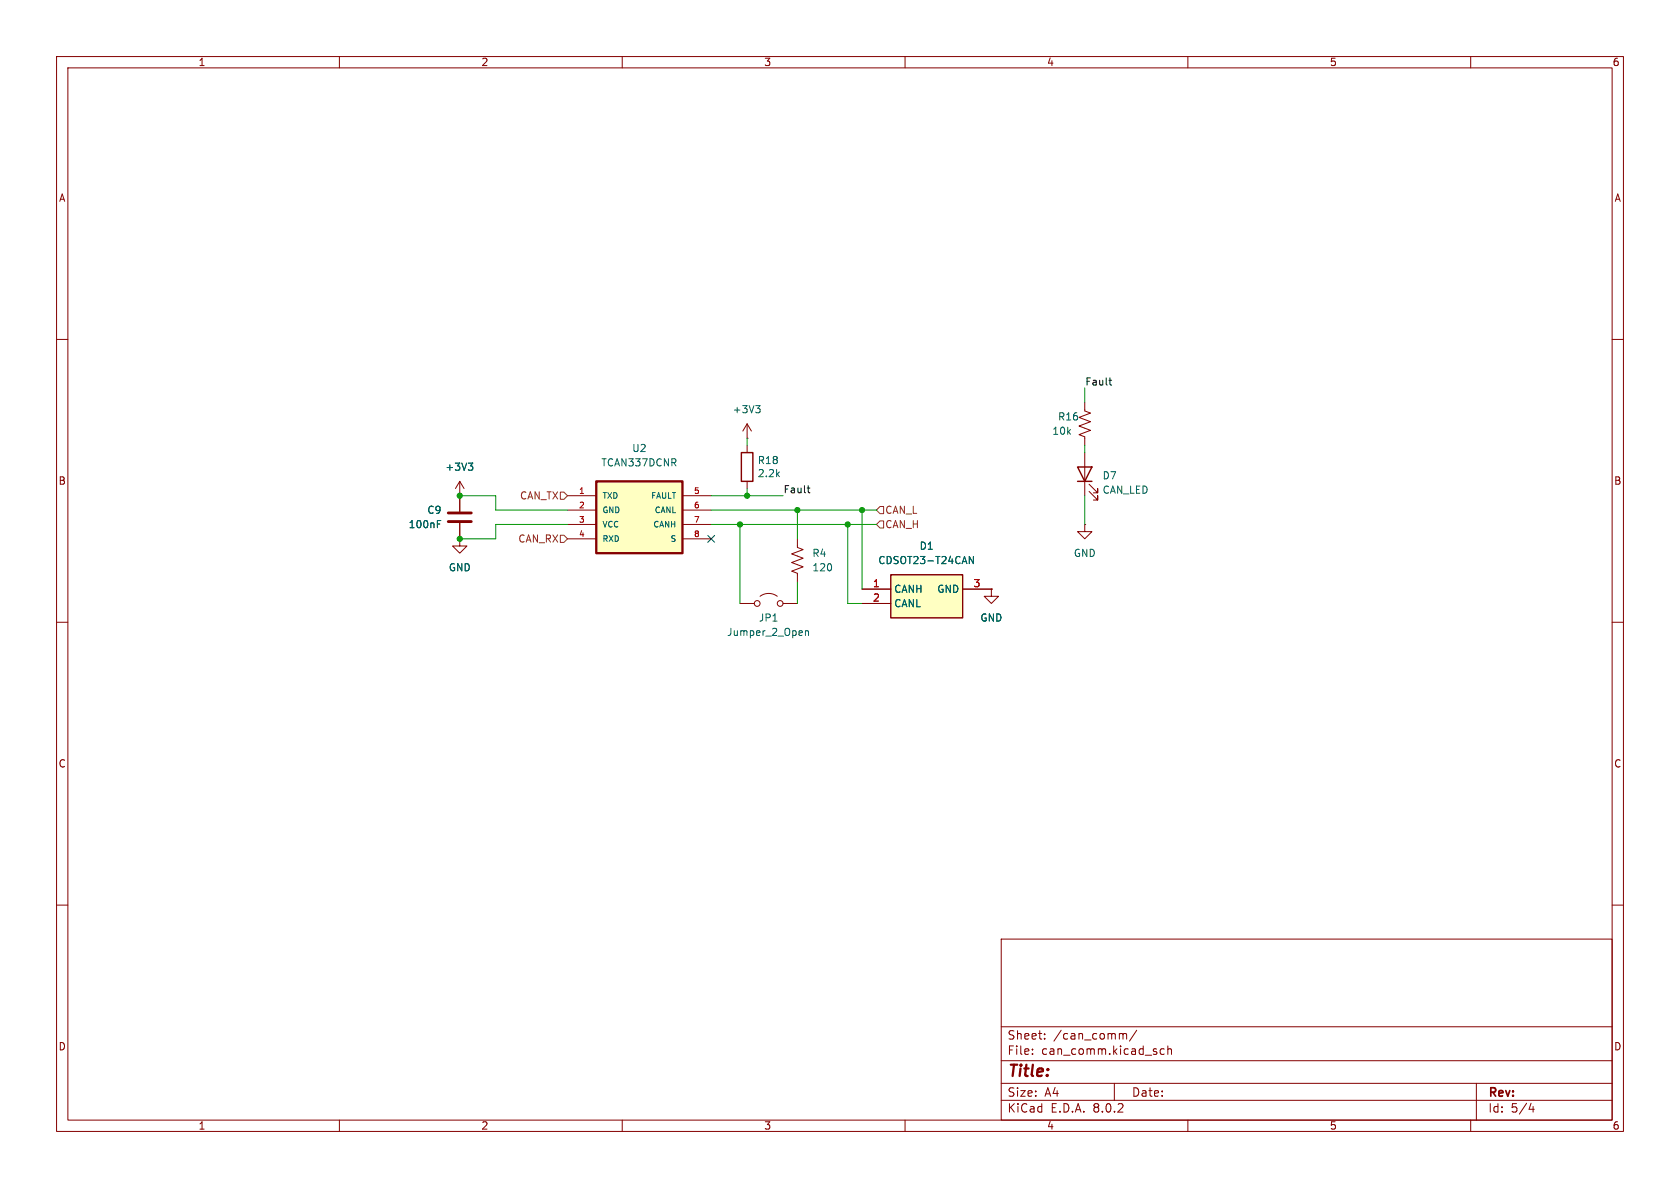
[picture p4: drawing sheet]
<svg xmlns="http://www.w3.org/2000/svg" width="297mm" height="210mm" viewBox="0 0 297 210" stroke-linecap="round" stroke-linejoin="round" font-family="sans-serif">
<g fill="none" stroke="#840000" stroke-width=".18">
<path d="M10 10h277v190h-277zM12 12h273v186h-273zM60 10v2M110 10v2M160 10v2M210 10v2M260 10v2M10 60h2M285 60h2M191.8 71.1v1.5l1 .4-2 .8 2 .7-2 .8 2 .8-2 .7 1 .4v1.5M10 110h2M285 110h2"/>
<path d="M10 160h2M285 160h2M177 166h108v32h-108zM60 198v2M110 198v2M160 198v2M177 194.5h108M177 191.5h108M177 187.5h108M177 181.5h108M182.5 186.3v.1M182.5 185.5v.1"/>
<path d="M184.7 183.6v.1M184.7 182.8v.1M197 191.5v3M198.3 182.7l.2 .2M198.5 182.9v.8M198.5 182.9l.2-.2 .4 .1 .1 .9M201 182.1l-1.3 2M205.8 185.5l-.4-.1-.3 .3v.4l.1 .2h.6M206.5 185.5l.2-.1 .3 .1 .1 .9M206.5 184.9v1.5M210 198v2M260 198v2"/>
<path d="M261 191.5v6.5M270.7 195l-.4 1.1h.9M271 195.6v1"/>
</g>
<path d="M105.4 85.1h15.2v12.7h-15.2z" fill="#ffffc2"/>
<path d="M105.4 85.1h15.2v12.7h-15.2z" fill="none" stroke="#840000" stroke-width=".41"/>
<g fill="none" stroke="#840000" stroke-width=".18">
<path d="M132.1 77.5h.1M132.1 74.9l-.8 1.3M132.1 74.9v2.6M132.1 78.7v1.3M132.1 74.9l.7 1.3M81.3 87.6v2.8M81.3 92.5v2.8M100.3 87.6h5.1M100.3 90.2h5.1M100.3 92.7h5.1M100.3 95.3h5.1M120.6 87.6h5.1"/>
<path d="M120.6 90.2h5.1M120.6 92.7h5.1M120.6 95.3h5.1M132.1 85.1v1.3M141 95.3v1.5l1 .4-2 .7 2 .8-2 .7 2 .8-2 .8 1 .3v1.6M191.8 80v7.6M192.5 86.9l1.6 1.5v-.8v.8h-.8M192.5 85.6l1.6 1.5v-.7v.7h-.8M130.8 106.7h2.5M134.4 105.4a2.54 2.54 0 0 1 3 0M138.4 106.7h2.6"/>
<circle cx="133.9" cy="106.7" r=".51"/>
<circle cx="137.9" cy="106.7" r=".51"/>
</g>
<path d="M133.6 71.7h.8l-.4 .5M134.1 72.2l.3 .2v.3l-.3 .3M77.3 92.6h.5M77.3 92h.6M142.4 111.5v.8M142.4 111.6l.2-.1 .3 .1v.7" fill="none" stroke="#006464" stroke-width=".18"/>
<path d="M131.1 80h2v5.1h-2zM190.5 82.6h2.5l-1.2 2.5zM190.5 85.1h2.5" fill="none" stroke="#840000" stroke-width=".25"/>
<path d="M79.2 92.2h4.1M79.2 90.7h4.1" fill="none" stroke="#840000" stroke-width=".51"/>
<path d="M157.5 101.6h12.7v7.6h-12.7z" fill="#ffffc2"/>
<path d="M157.5 101.6h12.7v7.6h-12.7z" fill="none" stroke="#840000" stroke-width=".25"/>
<g fill="none" stroke="#840000" stroke-width=".18">
<path d="M81.3 95.3v1.2h1.2l-1.2 1.3-1.3-1.3h1.3M81.3 95.3h.1M81.3 87.6h.1M81.3 85.1l-.8 1.3M81.3 85.1v5.3M81.3 92.5v2.8M81.3 85.1l.7 1.3M191.8 92.7v1.3h1.2l-1.2 1.3-1.3-1.3h1.3M191.8 92.7h.1M152.4 104.1h5.1M152.4 106.7h5.1M170.2 104.1h5.1"/>
<path d="M175.3 104.1v1.3h1.2l-1.2 1.3-1.3-1.3h1.3M175.3 104.1h.1"/>
</g>
<path d="M77.3 92.6h.5M77.3 92h.6M82.8 81.9h.8l-.4 .4M83.3 82.3l.3 .3v.3l-.3 .2M172.1 98.4v1.2l-.7-1.2v1.2" fill="none" stroke="#006464" stroke-width=".18"/>
<path d="M99.1 87h.6l.6 .6-.6 .7h-.6zM99.1 94.6h.6l.6 .7-.6 .6h-.6zM154.9 92.7l.7-.6h.6v1.2h-.6zM155.6 89.5h.6v1.3h-.6l-.7-.6z" fill="none" stroke="#725600" stroke-width=".18"/>
<path d="M196 67.2h.5M196.2 67.9l.3 .2M142.7 86.3h.5M142.9 86.9l.3 .2" fill="none" stroke="#0f0f0f" stroke-width=".18"/>
<g fill="none" stroke="#009600" stroke-width=".18">
<path d="M132.1 77.5v1.2M191.8 68.6v2.5M191.8 78.7v1.3M81.3 87.6h6.3v2.6h12.7M100.3 92.7h-12.7v2.6h-6.3M125.7 92.7h29.2M125.7 90.2h29.2M125.7 87.6h12.7M130.8 92.7v14M132.1 86.4v1.2M141 90.2v5.1M149.9 92.7v14h2.5"/>
<path d="M152.4 90.2v13.9M191.8 87.6v5.1M141 102.9v3.8"/>
</g>
<path d="M125.1 94.6l1.2 1.3M126.3 94.6l-1.2 1.3" fill="none" stroke="#000084" stroke-width=".18"/>
<g fill="#009600" stroke="#009600" stroke-width=".18">
<circle cx="149.9" cy="92.7" r=".46"/>
<circle cx="152.4" cy="90.2" r=".46"/>
<circle cx="141" cy="90.2" r=".46"/>
<circle cx="130.8" cy="92.7" r=".46"/>
<circle cx="81.3" cy="87.6" r=".46"/>
<circle cx="81.3" cy="95.3" r=".46"/>
<circle cx="132.1" cy="87.6" r=".46"/>
</g>
<text font-size="2.8" fill="#840000" x="178" y="190.9">Title:</text>
<g font-size="2.1" fill="#840000">
<text x="178" y="184">Sheet:</text>
<text x="186.2" y="184">/can_comm/</text>
<text x="178" y="186.7">File:</text>
<text x="184.1" y="186.7">can_comm.kicad_sch</text>
<text x="178" y="196.9">KiCad</text>
<text x="178" y="194.1">Size:</text>
<text x="184.7" y="194.1">A4</text>
<text x="185.7" y="196.9">E.D.A.</text>
<text x="193.3" y="196.9">8.0.2</text>
<text x="200" y="194.1">Date:</text>
<text x="263" y="194.3">Rev:</text>
<text x="263" y="196.9">Id:</text>
<text x="267.1" y="196.9">5/4</text>
</g>
<g font-size="1.8" fill="#840000">
<text x="35" y="11.9">1</text>
<text x="85" y="11.9">2</text>
<text x="135" y="11.9">3</text>
<text x="185" y="11.9">4</text>
<text x="235" y="11.9">5</text>
<text x="285" y="11.9">6</text>
<text x="10.3" y="35.9">A</text>
<text x="285.3" y="35.9">A</text>
<text x="10.3" y="85.9">B</text>
<text x="285.3" y="85.9">B</text>
<text x="10.3" y="135.9">C</text>
<text x="285.3" y="135.9">C</text>
<text x="10.3" y="185.9">D</text>
<text x="285.3" y="185.9">D</text>
<text x="35" y="199.9">1</text>
<text x="85" y="199.9">2</text>
<text x="135" y="199.9">3</text>
<text x="185" y="199.9">4</text>
<text x="235" y="199.9">5</text>
<text x="285" y="199.9">6</text>
</g>
<g font-size="1.8" fill="#0f0f0f">
<text x="191.8" y="68.2">Fault</text>
<text x="138.4" y="87.3">Fault</text>
</g>
<g font-size="1.8" fill="#006464">
<text x="129.4" y="73.3">+3V3</text>
<text x="185.9" y="77.1">10k</text>
<text x="187" y="74.5">R16</text>
<text x="78.6" y="83.4">+3V3</text>
<text x="106.2" y="82.7">TCAN337DCNR</text>
<text x="111.7" y="80.1">U2</text>
<text x="133.9" y="82.2">R18</text>
<text x="133.9" y="84.6">2.2k</text>
<text x="194.8" y="84.9">D7</text>
<text x="194.8" y="87.5">CAN_LED</text>
<text x="72.1" y="93.6">100nF</text>
<text x="75.4" y="91">C9</text>
<text x="79.2" y="101.2">GND</text>
<text x="143.5" y="98.7">R4</text>
<text x="143.5" y="101.2">120</text>
<text x="155.2" y="99.9">CDSOT23-T24CAN</text>
<text x="162.5" y="97.4">D1</text>
<text x="189.7" y="98.7">GND</text>
<text x="158" y="105">CANH</text>
<text x="158" y="107.5">CANL</text>
<text x="165.6" y="105">GND</text>
<text x="128.4" y="112.6">Jumper_2_Open</text>
<text x="134.1" y="110.1">JP1</text>
<text x="173.2" y="110.1">GND</text>
</g>
<g font-size="1.8" fill="#725600">
<text x="91.8" y="88.5">CAN_TX</text>
<text x="156.4" y="93.6">CAN_H</text>
<text x="156.4" y="91">CAN_L</text>
<text x="91.5" y="96.1">CAN_RX</text>
</g>
<g font-size="1.8" fill="#a90000">
<text x="154.2" y="103.9">1</text>
<text x="154.2" y="106.4">2</text>
<text x="172" y="103.9">3</text>
</g>
<g font-size="1.4" fill="#a90000">
<text x="102.3" y="87.4">1</text>
<text x="102.3" y="89.9">2</text>
<text x="122.6" y="87.4">5</text>
<text x="122.6" y="89.9">6</text>
<text x="102.3" y="92.5">3</text>
<text x="102.3" y="95">4</text>
<text x="122.6" y="92.5">7</text>
<text x="122.6" y="95">8</text>
</g>
<g font-size="1.4" fill="#006464">
<text x="106.4" y="88.4">TXD</text>
<text x="115" y="88.4">FAULT</text>
<text x="106.4" y="90.9">GND</text>
<text x="106.4" y="93.4">VCC</text>
<text x="106.4" y="96">RXD</text>
<text x="115.4" y="93.4">CANH</text>
<text x="115.6" y="90.9">CANL</text>
<text x="118.4" y="96">S</text>
</g>
</svg>
